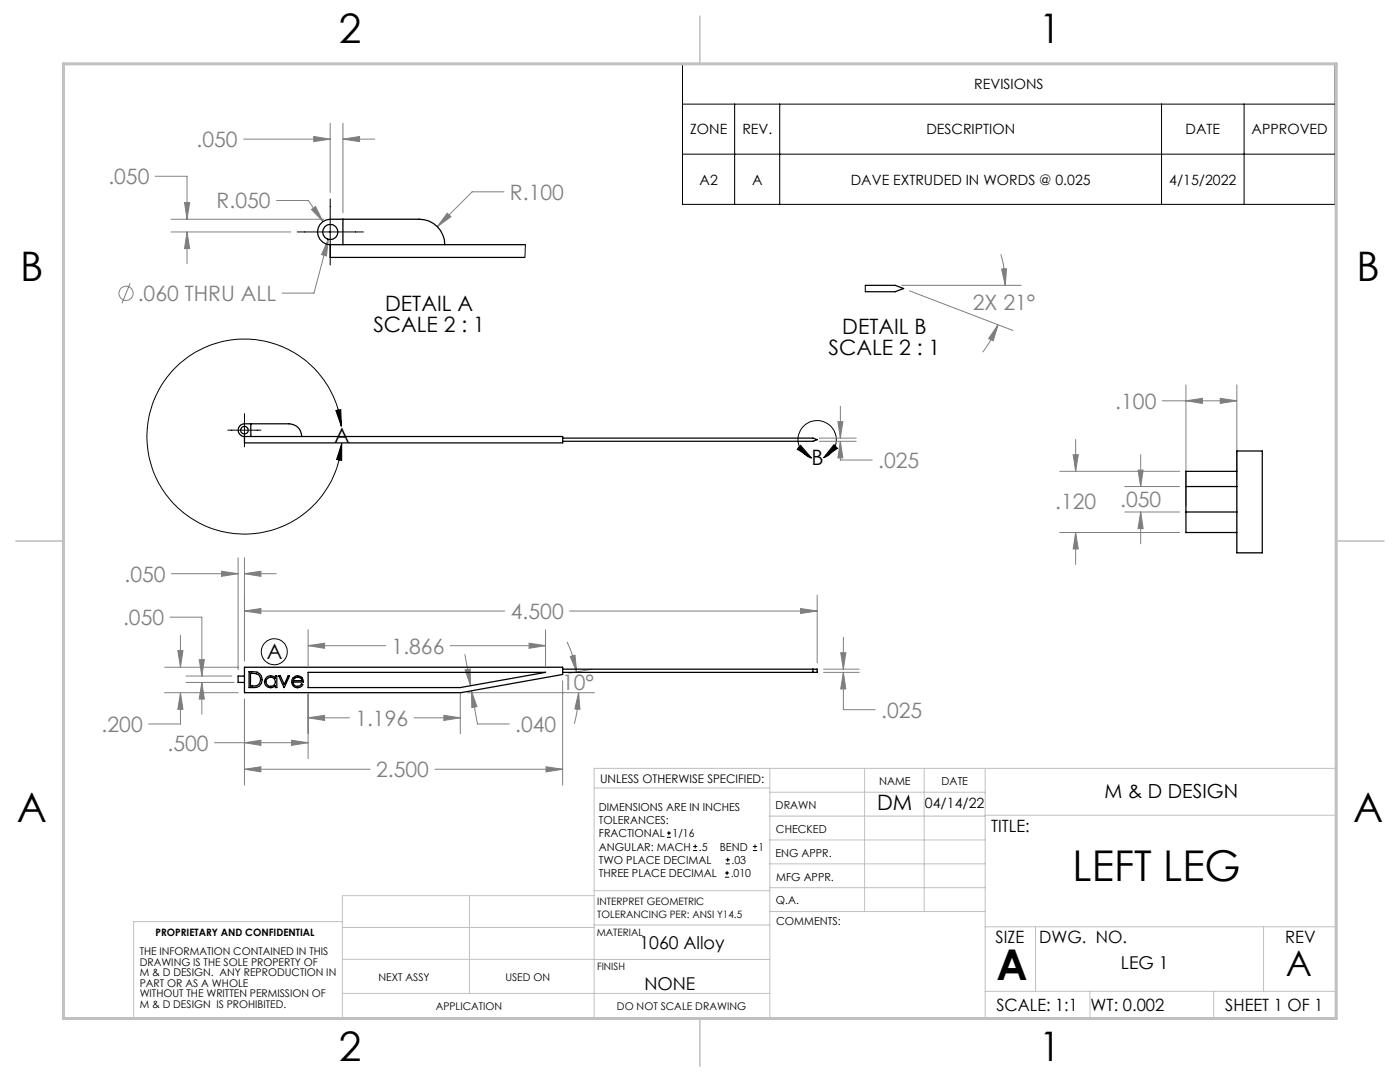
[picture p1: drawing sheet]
<svg xmlns="http://www.w3.org/2000/svg" width="279mm" height="216mm" viewBox="0 0 279 216" stroke-linecap="round" stroke-linejoin="round" font-family="sans-serif">
<g fill="none" stroke="#808080" stroke-width=".2">
<path d="M31 35.2h6.3v8.5M48.6 27.8h17.3M62.6 27.2l3.3 .6-3.3 .5zM65.9 24.6v13.8M68.4 24.6v17.9M68.4 27.8h6.4M68.4 27.8l3.4-.6v1.1zM100.6 38.3h-6.4l-6.9 6.9M26 56.5l-1.7 4M34.1 46.3h23.9M34.1 43.7h30.5M36.8 40.4h1.1l-.6 3.3z"/>
<path d="M37.3 46.3v6.3M37.3 46.3l.6 3.3h-1.1zM55.2 40h6.3l3 4.2M62.2 41.8l.8-.6 1.5 3zM65.5 47.8l-.3 3.3-1-.3zM65.5 47.8l-2.8 10.7h-6.4M89.3 42.5l.7 .8-2.7 1.9zM179.9 56.9h23.9M181.5 58l20.6 7.9M199.7 50.7a23 23 0 0 1 .9 6.2M199.9 53.7l1-.1-.3 3.3zM199.2 64.8l-1 3.2-.9-.4z"/>
<path d="M199.2 64.8a21.4 21.4 0 0 1-3.1 5.5M232 80h14.8M236.7 80l3.3-.5v1zM236.7 76.8v24.1M243.5 79.5l3.3 .5-3.3 .5zM246.8 76.8v19M163.5 87.4h7.4M163.5 88.1h7.4M167.2 84.1h1l-.5 3.3zM167.7 88.1l.5 3.3h-1zM167.7 88.1v3.7h6.4M167.7 81.1v6.3"/>
<path d="M211.5 94.1h23.9M214.2 90.7h1l-.5 3.4zM214.7 87.7v6.4M224.5 97.1h10.9M227.1 93.8h1l-.5 3.3zM227.6 90.7v6.4M34.2 114.5h13.3M44.2 114l3.3 .5-3.3 .5zM47.5 111.3v22.3M48.8 111.3v20.6M48.8 114.5h6.3M48.8 114.5l3.3-.5v1z"/>
<path d="M163.1 118.7v13.6M211.5 106.3h23.9M214.7 106.3v6.3M214.7 106.3l.5 3.2h-1zM224.5 102.2h10.9M227.6 102.2v6.3M227.6 102.2l.5 3.3h-1zM32.8 133.1h14.7M32.8 138.2h14.7M33.9 123.2h6.4v11.7M35.5 129.8h1l-.5 3.3zM36 138.2l.5 3.3h-1z"/>
<path d="M36 138.2v6.3h-6.3M36 126.8v6.3M37.1 134.9h9.1M37.1 136.2h9.6M39.8 131.6h1l-.5 3.3zM40.3 136.2v6.3M40.3 136.2l.5 3.3h-1zM48.8 139.5v17.2M48.8 121.9h52M48.8 121.9l3.3-.5v1zM61.5 128.8l3.3-.5v1.1zM61.5 125.7v7.2"/>
<path d="M61.5 138.5v12.9M61.5 128.8h15.5M89.9 128.8h19M91.9 138.5v7.9M92.8 130.6l1.1 6.2M92.8 133.7l1-.2 .1 3.3zM93.2 138.2h25.4M94.1 137.8l1.2 6.7h6.3M94.1 137.8l1.1 3.2-1 .2zM105.6 128.3l3.3 .5-3.3 .6zM108.9 125.7v7.2M112.3 135.9v20.8"/>
<path d="M113.2 128.1a22.5 22.5 0 0 1 1.9 6M113.7 121.9h49.4M113.8 131l1-.3 .3 3.4zM115.5 138.2l.2 3.3h-1zM115.5 138.2a24.1 24.1 0 0 1-.9 6.2M118.2 133.5l-4.7 .8M159.8 121.4l3.3 .5-3.3 .5zM164.4 133.5h7.1M164.4 134.2h7.1M167.8 130.2h1l-.5 3.3zM168.3 134.2v7.4h6.4M168.3 127.2v6.3"/>
<path d="M168.3 134.2l.5 3.3h-1zM42.8 148.2h18.7M48.8 153.5h25.1M48.8 153.5l3.3-.5v1zM48.8 148.2l3.3-.5v1zM58.2 147.7l3.3 .5-3.3 .5zM61.5 143.2l3.3-.5v1.1zM61.5 143.2h8.2M82.6 143.2h9.3M86.8 153.5h25.5M88.6 142.7l3.3 .5-3.3 .6zM109 153l3.3 .5-3.3 .5z"/>
<circle cx="25.2" cy="58.5" r="1.41"/>
</g>
<g fill="none" stroke="#000" stroke-width=".2">
<path d="M136.2 12.7h130.3v28.1h-130.3zM65.9 39.7v13.2M136.2 20.8h130.3M136.2 30.8h130.3M146.6 20.8v20M155.6 20.8v20M231.8 20.8v20M248.3 20.8v20M59.3 46.3h13.2M45.5 85.8h6.6M48.8 82.5v6.6M67 81.9l1-.2 .1 3.4z"/>
<path d="M68.1 85.1a19.5 19.5 0 0 0-29.1-14.8 19.5 19.5 0 0 0-1.6 32.6 19.5 19.5 0 0 0 30.4-11.9l.4-2.5M68.2 88.5v3.4l-1-.2zM159.8 88.9l2.2 2.5-2.9-1.8zM164.4 91.3a3.8 3.8 0 0 0 1.7-5.9 3.8 3.8 0 0 0-6.2 .2 3.8 3.8 0 0 0 2.1 5.8M166.4 88.7l.7 .8-2.7 1.8zM133.1 167.1h.8M133.1 166.2h.8M133.5 165.8v.9M138.3 169.7h.8M138.3 168.9h.8M138.7 168.5v.8M144.7 175h.8"/>
<path d="M144.7 174.2h.8M144.8 172.4h.9M144.8 171.6h.9M145.1 173.8v.8M145.2 171.1v.9M150.2 169.7h.9M150.2 168.9h.9M150.7 168.5v.8"/>
<circle cx="54.7" cy="130" r="2.59"/>
</g>
<g fill="none" stroke="#c0c0c0" stroke-width=".2">
<path d="M118.6 157.2h35M153.6 153.3v49.9M153.6 158.1h43M172.5 153.3v28.6M184.4 153.3v28.6M196.6 153.3v49.9M93.7 178.7v19.5M118.6 178.7h-50.3v24.5M118.6 177.7h35M153.6 162.8h43M153.6 177.1h43M153.6 167.6h43"/>
<path d="M153.6 172.4h43M196.6 162.7h70.1M68.3 183.9h-41.6v19.3h240v-49.9h-148.1v49.9M68.3 198.2h85.3M68.3 191.4l85.3 .1M68.3 185.1h50.3M118.6 184.6h35M153.6 181.9h43M196.6 184.9h70.1M196.6 197.8h70.1M206.7 184.9v12.9M217.5 197.8v5.4"/>
<path d="M242.2 197.8v5.4M252.2 184.9v12.9"/>
</g>
<path d="M139.7 3.2v9.5M3.1 107.9h9.6M266.7 107.9h9.5M139.7 203.2v9.6" fill="none" stroke="#c0c0c0" stroke-width=".3"/>
<path d="M12.7 12.7h254v190.5h-254z" fill="none" stroke="#c0c0c0" stroke-width=".6"/>
<path d="M67 81.9l1-.2 .1 3.4zM68.2 88.5v3.4l-1-.2zM166.4 88.7l.7 .8-2.7 1.8zM159.8 88.9l2.2 2.5-2.9-1.8z" fill="#000"/>
<path d="M35.5 129.8h1l-.5 3.3zM36 138.2l.5 3.3h-1zM48.8 153.5l3.3-.5v1zM109 153l3.3 .5-3.3 .5zM48.8 121.9l3.3-.5v1zM159.8 121.4l3.3 .5-3.3 .5zM115.5 138.2l.2 3.3h-1zM113.8 131l1-.3 .3 3.4zM61.5 143.2l3.3-.5v1.1zM88.6 142.7l3.3 .5-3.3 .6zM61.5 128.8l3.3-.5v1.1zM105.6 128.3l3.3 .5-3.3 .6zM48.8 148.2l3.3-.5v1zM58.2 147.7l3.3 .5-3.3 .5zM167.8 130.2h1l-.5 3.3zM168.3 134.2l.5 3.3h-1zM92.8 133.7l1-.2 .1 3.3zM94.1 137.8l1.1 3.2-1 .2zM39.8 131.6h1l-.5 3.3zM40.3 136.2l.5 3.3h-1zM48.8 114.5l3.3-.5v1zM44.2 114l3.3 .5-3.3 .5zM167.2 84.1h1l-.5 3.3zM167.7 88.1l.5 3.3h-1zM89.3 42.5l-2 2.7 2.7-1.9zM62.2 41.8l2.3 2.4-1.5-3zM65.5 47.8l-1.3 3 1 .3zM62.6 27.2l3.3 .6-3.3 .5zM68.4 27.8l3.4-.6v1.1zM37.3 46.3l.6 3.3h-1.1zM36.8 40.4h1.1l-.6 3.3zM214.2 90.7h1l-.5 3.4zM214.7 106.3l.5 3.2h-1zM227.1 93.8h1l-.5 3.3zM227.6 102.2l.5 3.3h-1zM236.7 80l3.3-.5v1zM243.5 79.5l3.3 .5-3.3 .5zM199.2 64.8l-1 3.2-.9-.4zM199.9 53.7l1-.1-.3 3.3z" fill="#808080"/>
<g fill="none" stroke="#000" stroke-width=".25">
<path d="M65.9 48.8a2.54 2.54 0 0 1-2.5-2.5 2.54 2.54 0 0 1 2.5-2.6h17.8a5.1 5.1 0 0 1 5.1 5.1M65.9 48.8v2.6h38.8M65.9 48.8h38.9M68.4 43.7v5.1M172.7 56.9h5.9l1.7 .7-1.7 .6h-5.9M48.8 87.1a1.27 1.27 0 0 1-1.3-1.3 1.27 1.27 0 0 1 1.3-1.2h8.9a2.53 2.53 0 0 1 2.5 2.5M48.8 87.1h63.5v1.3h-63.5zM50.1 84.6v2.5M112.3 87.4h49.9l.9 .3-.9 .4h-49.9M236.7 97.1h10.1M246.8 94.1h-10.1v12.2h10.1M246.8 90h5.1v20.3h-5.1z"/>
<path d="M236.7 102.2h10.1M48.8 134.9h-1.3v1.3h1.3M48.8 133.1h63.5v1.5l-20.3 3.6h-43.2zM49.7 134a2.53 2.53 0 0 1 2.4 .8 1.58 1.58 0 0 1-1.4 2.4h-1zM50 134.3h.2a1.57 1.57 0 0 1 1.8 .9 1.3 1.3 0 0 1-.3 1.3 1.3 1.3 0 0 1-1.4 .4h-.3zM53.2 135.1a1.18 1.18 0 0 1 1.8 .2v-.4h.2v2.3h-.2v-.4a1.22 1.22 0 0 1-1.8 .1 1.22 1.22 0 0 1 0-1.8zM55.6 134.9h.4l.7 1.7 .8-1.7h.3l-1.1 2.3zM58.5 135.3a1.18 1.18 0 0 1 1.3-.4 1.18 1.18 0 0 1 .8 1.2h-2.1a.89 .89 0 0 0 .7 .9 .89 .89 0 0 0 1-.5l.2 .1a1.19 1.19 0 0 1-1.7 .5 1.19 1.19 0 0 1-.2-1.8zM58.8 135.4a.89 .89 0 0 1 1.5 .4h-1.8zM61.5 134.2h47.4l-17 3h-30.4zM112.3 133.5h50.8v.7h-50.8M162.2 133.5v.7"/>
<circle cx="65.9" cy="46.3" r="1.53"/>
<circle cx="48.8" cy="85.8" r=".76"/>
<circle cx="54" cy="136.1" r=".93"/>
</g>
<path d="M104.8 48.8l-.1 2.6M172.7 56.9v1.3" fill="none" stroke="#000" stroke-width=".2"/>
<g font-size="8.5">
<text x="214.1" y="175.8">LEFT LEG</text>
<text x="198.9" y="195.5">A</text>
</g>
<g font-size="8.1">
<text x="67.6" y="8.5">2</text>
<text x="207.3" y="8.5">1</text>
<text x="4" y="56.1">B</text>
<text x="270.7" y="56.1">B</text>
<text x="3.3" y="164.1">A</text>
<text x="270" y="164.1">A</text>
<text x="67.6" y="211.7">2</text>
<text x="207.3" y="211.7">1</text>
</g>
<text font-size="7.1" x="256.6" y="194.7">A</text>
<g font-size="4.2" fill="#808080">
<text x="39.2" y="29.3">.050</text>
<text x="21.6" y="36.8">.050</text>
<text x="43.2" y="41.6">R.050</text>
<text x="101.8" y="39.9">R.100</text>
<text x="27.5" y="60.1">.060 THRU ALL</text>
<text x="194.1" y="61.9">2X 21°</text>
<text x="222.6" y="81.6">.100</text>
<text x="175.3" y="93.4">.025</text>
<text x="210.6" y="101.6">.120</text>
<text x="223.6" y="101.2">.050</text>
<text x="24.9" y="116.1">.050</text>
<text x="24.6" y="124.7">.050</text>
<text x="102" y="123.5">4.500</text>
<text x="78.2" y="130.4">1.866</text>
<text x="112.2" y="137.7">10°</text>
<text x="175.8" y="143.2">.025</text>
<text x="20.3" y="146">.200</text>
<text x="33.4" y="149.8">.500</text>
<text x="70.9" y="144.8">1.196</text>
<text x="102.8" y="146">.040</text>
<text x="75.1" y="155.1">2.500</text>
</g>
<g font-size="4.2">
<text x="76.9" y="62.1">DETAIL A</text>
<text x="74.5" y="66.2">SCALE 2 : 1</text>
<text x="165.4" y="70.8">SCALE 2 : 1</text>
<text x="168.1" y="66.6">DETAIL B</text>
<text x="66.7" y="88.3">A</text>
<text x="162" y="92.8">B</text>
<text x="53.2" y="131.5">A</text>
<text x="175" y="161.6">DM</text>
</g>
<text font-size="3.9" x="220.4" y="159.2">M &amp; D DESIGN</text>
<g font-size="3.5">
<text x="127.6" y="189.3">1060 Alloy</text>
<text x="128.6" y="197.5">NONE</text>
<text x="223.7" y="193.3">LEG 1</text>
</g>
<g font-size="3.4">
<text x="197.8" y="166">TITLE:</text>
<text x="198.7" y="188.1">SIZE</text>
<text x="207.4" y="188.1">DWG. NO.</text>
<text x="256.5" y="188.2">REV</text>
<text x="198.8" y="201.7">SCALE: 1:1</text>
<text x="217.7" y="201.7">WT: 0.002</text>
<text x="244.5" y="201.7">SHEET 1 OF 1</text>
</g>
<g font-size="2.8">
<text x="194.4" y="17.8">REVISIONS</text>
<text x="137.7" y="26.8">ZONE</text>
<text x="148.1" y="26.8">REV.</text>
<text x="184.9" y="26.8">DESCRIPTION</text>
<text x="236.6" y="26.8">DATE</text>
<text x="249.8" y="26.8">APPROVED</text>
<text x="139.6" y="36.8">A2</text>
<text x="150.1" y="36.8">A</text>
<text x="169.8" y="36.8">DAVE EXTRUDED IN WORDS @ 0.025</text>
<text x="233.4" y="36.8">4/15/2022</text>
<text x="184.6" y="161.3">04/14/22</text>
</g>
<text font-size="2.4" x="119.8" y="156.2">UNLESS OTHERWISE SPECIFIED:</text>
<g font-size="2.2">
<text x="119.5" y="161.8">DIMENSIONS ARE IN INCHES</text>
<text x="154.8" y="161.4">DRAWN</text>
<text x="175.4" y="156.6">NAME</text>
<text x="187.9" y="156.7">DATE</text>
<text x="119.5" y="164.4">TOLERANCES:</text>
<text x="119.5" y="167.1">FRACTIONAL</text>
<text x="134.2" y="167.1">1/16</text>
<text x="154.9" y="166.3">CHECKED</text>
<text x="119.5" y="172.4">TWO PLACE DECIMAL</text>
<text x="119.5" y="169.7">ANGULAR: MACH</text>
<text x="139.5" y="169.7">.5</text>
<text x="143.6" y="169.7">BEND</text>
<text x="146" y="172.4">.03</text>
<text x="151.4" y="169.7">1</text>
<text x="154.8" y="170.9">ENG APPR.</text>
<text x="119.5" y="175">THREE PLACE DECIMAL</text>
<text x="145.8" y="175">.010</text>
<text x="154.9" y="175.7">MFG APPR.</text>
<text x="154.9" y="180.4">Q.A.</text>
<text x="154.9" y="184.6">COMMENTS:</text>
</g>
<g font-size="2.1">
<text x="27.9" y="190.5">THE INFORMATION CONTAINED IN THIS</text>
<text x="27.9" y="192.7">DRAWING IS THE SOLE PROPERTY OF</text>
<text x="27.9" y="194.8">M &amp; D DESIGN. ANY REPRODUCTION IN</text>
<text x="27.9" y="196.9">PART OR AS A WHOLE</text>
<text x="75.5" y="195.7">NEXT ASSY</text>
<text x="100.9" y="195.7">USED ON</text>
<text x="27.9" y="199">WITHOUT THE WRITTEN PERMISSION OF</text>
<text x="27.9" y="201.1">M &amp; D DESIGN IS PROHIBITED.</text>
<text x="86.9" y="201.5">APPLICATION</text>
<text x="123.1" y="201.6">DO NOT SCALE DRAWING</text>
</g>
<g font-size="2">
<text x="119.2" y="180.6">INTERPRET GEOMETRIC</text>
<text x="119.2" y="183.1">TOLERANCING PER: ANSI Y14.5</text>
<text x="31" y="186.7">PROPRIETARY AND CONFIDENTIAL</text>
<text x="119.1" y="186.7">MATERIAL</text>
<text x="119.1" y="193.5">FINISH</text>
</g>
</svg>
